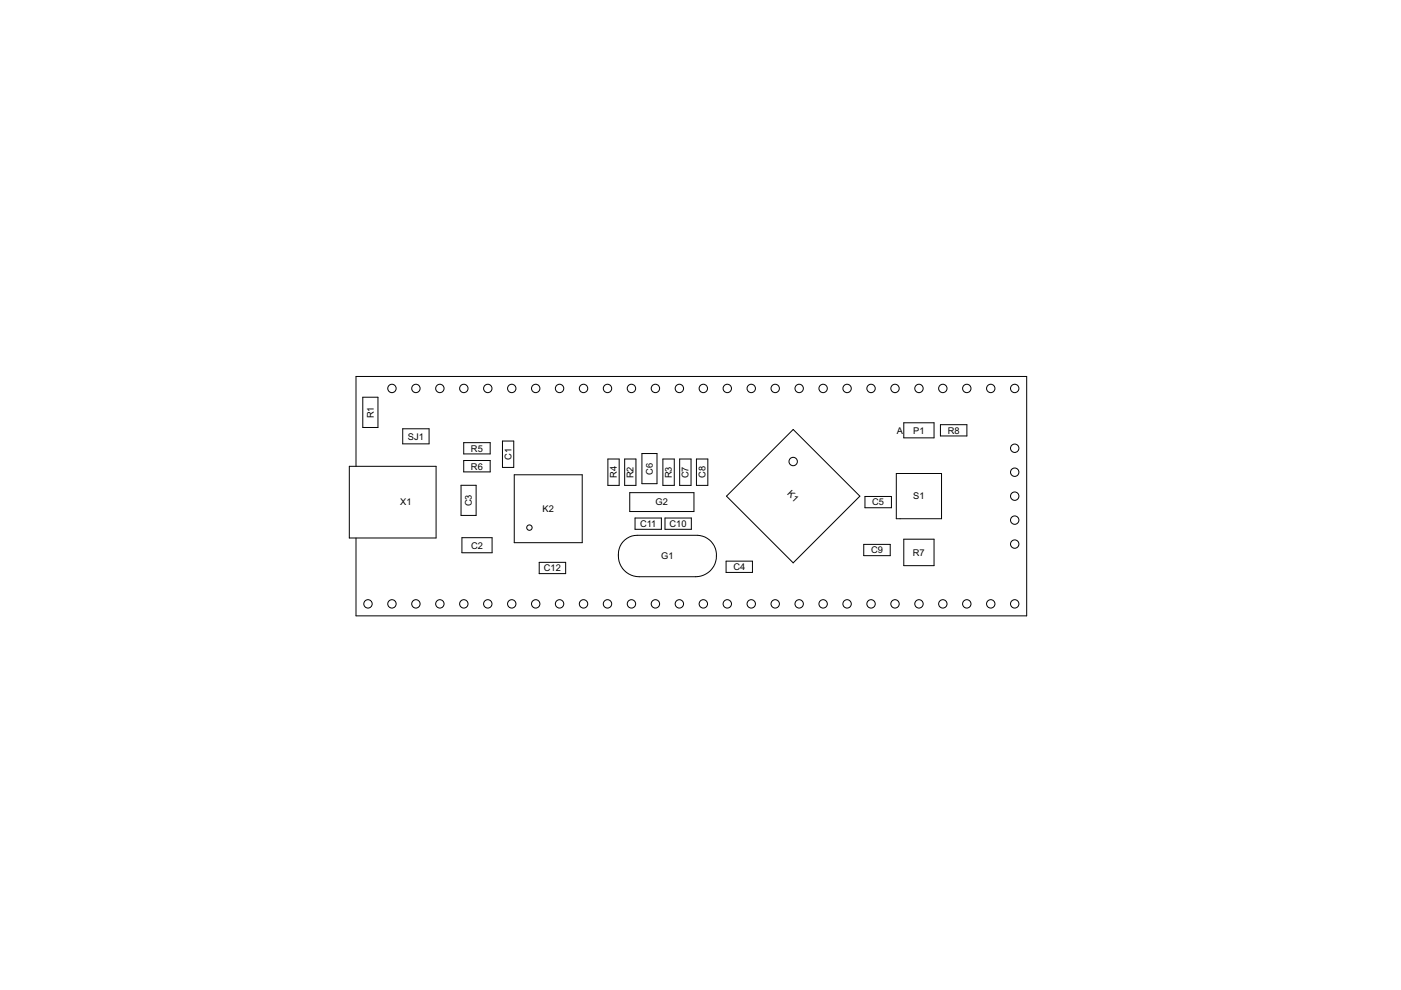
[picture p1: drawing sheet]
<svg xmlns="http://www.w3.org/2000/svg" width="297mm" height="210mm" viewBox="0 0 297 210" stroke-linecap="round" stroke-linejoin="round" font-family="sans-serif">
<g fill="none" stroke="#000" stroke-width=".21">
<path d="M74.1 98.9h18.4v15.2h-18.4zM75.5 98.8v-19h142.2v50.8h-142.2v-16.5M76.9 84.2h3.2v6.4h-3.2zM85.4 90.9h5.6v3.2h-5.6zM98.3 93.9h5.6v2.3h-5.6zM98.3 97.6h5.6v2.5h-5.6zM106.5 93.5h2.4v5.6h-2.4zM128.9 97.3h2.4v5.6h-2.4zM132.4 97.3h2.4v5.6h-2.4zM136.1 96.2h3.2v6.4h-3.2zM140.5 97.3h2.5v5.6h-2.5zM144.1 97.3h2.4v5.6h-2.4z"/>
<path d="M147.7 97.3h2.4v5.6h-2.4zM168.2 91.1l14.1 14.1-14.1 14.1-14.2-14.1zM191.6 89.6h6.4v3.2h-6.4zM199.4 90h5.6v2.4h-5.6zM97.7 102.9h3.2v6.4h-3.2zM97.9 114h6.4v3.2h-6.4zM109 100.7h14.4v14.4h-14.4zM114.3 119.2h5.6v2.4h-5.6zM132.5 114.5a4 4 0 0 1 2.6-1h12.8a4.4 4.4 0 0 1 4 4.6 4.4 4.4 0 0 1-4.4 4.2h-12a4.5 4.5 0 0 1-4.1-2.9 4.5 4.5 0 0 1 1.1-4.9zM133.5 104.5h13.6v4h-13.6zM134.6 109.8h5.6v2.4h-5.6zM141 109.8h5.6v2.4h-5.6z"/>
<path d="M153.9 119h5.6v2.4h-5.6zM183.1 115.4h5.6v2.4h-5.6zM183.4 105.3h5.6v2.4h-5.6zM190 100.4h9.6v9.6h-9.6zM191.6 114.3h6.4v5.6h-6.4z"/>
<circle cx="83.1" cy="82.4" r=".89"/>
<circle cx="88.2" cy="82.4" r=".89"/>
<circle cx="93.3" cy="82.4" r=".89"/>
<circle cx="98.3" cy="82.4" r=".89"/>
<circle cx="103.4" cy="82.4" r=".89"/>
<circle cx="108.5" cy="82.4" r=".89"/>
<circle cx="113.6" cy="82.4" r=".89"/>
<circle cx="118.6" cy="82.4" r=".89"/>
<circle cx="123.7" cy="82.4" r=".89"/>
<circle cx="128.8" cy="82.4" r=".89"/>
<circle cx="133.9" cy="82.4" r=".89"/>
<circle cx="139" cy="82.4" r=".89"/>
<circle cx="144" cy="82.4" r=".89"/>
<circle cx="149.1" cy="82.4" r=".89"/>
<circle cx="154.2" cy="82.4" r=".89"/>
<circle cx="159.3" cy="82.4" r=".89"/>
<circle cx="164.4" cy="82.4" r=".89"/>
<circle cx="168.2" cy="97.9" r=".89"/>
<circle cx="169.4" cy="82.4" r=".89"/>
<circle cx="174.5" cy="82.4" r=".89"/>
<circle cx="179.6" cy="82.4" r=".89"/>
<circle cx="184.7" cy="82.4" r=".89"/>
<circle cx="189.8" cy="82.4" r=".89"/>
<circle cx="194.8" cy="82.4" r=".89"/>
<circle cx="199.9" cy="82.4" r=".89"/>
<circle cx="205" cy="82.4" r=".89"/>
<circle cx="210.1" cy="82.4" r=".89"/>
<circle cx="215.1" cy="82.4" r=".89"/>
<circle cx="215.1" cy="95" r=".89"/>
<circle cx="112.2" cy="111.9" r=".57"/>
<circle cx="215.1" cy="110.3" r=".89"/>
<circle cx="215.1" cy="100.1" r=".89"/>
<circle cx="215.1" cy="105.2" r=".89"/>
<circle cx="215.1" cy="115.4" r=".89"/>
<circle cx="78" cy="128" r=".89"/>
<circle cx="83.1" cy="128" r=".89"/>
<circle cx="88.2" cy="128" r=".89"/>
<circle cx="93.3" cy="128" r=".89"/>
<circle cx="98.3" cy="128" r=".89"/>
<circle cx="103.4" cy="128" r=".89"/>
<circle cx="108.5" cy="128" r=".89"/>
<circle cx="113.6" cy="128" r=".89"/>
<circle cx="118.6" cy="128" r=".89"/>
<circle cx="123.7" cy="128" r=".89"/>
<circle cx="128.8" cy="128" r=".89"/>
<circle cx="133.9" cy="128" r=".89"/>
<circle cx="139" cy="128" r=".89"/>
<circle cx="144" cy="128" r=".89"/>
<circle cx="149.1" cy="128" r=".89"/>
<circle cx="154.2" cy="128" r=".89"/>
<circle cx="159.3" cy="128" r=".89"/>
<circle cx="164.4" cy="128" r=".89"/>
<circle cx="169.4" cy="128" r=".89"/>
<circle cx="174.5" cy="128" r=".89"/>
<circle cx="179.6" cy="128" r=".89"/>
<circle cx="184.7" cy="128" r=".89"/>
<circle cx="189.8" cy="128" r=".89"/>
<circle cx="194.8" cy="128" r=".89"/>
<circle cx="199.9" cy="128" r=".89"/>
<circle cx="205" cy="128" r=".89"/>
<circle cx="210.1" cy="128" r=".89"/>
<circle cx="215.1" cy="128" r=".89"/>
</g>
<g font-size="2.2">
<text x="79.2" y="88.7" transform="rotate(-90 79.2 88.7)">R1</text>
<text x="86.5" y="93.2">SJ1</text>
<text x="99.9" y="95.7">R5</text>
<text x="190.2" y="91.9">A</text>
<text x="193.6" y="91.9">P1</text>
<text x="200.9" y="91.9">R8</text>
<text x="99.9" y="99.5">R6</text>
<text x="108.4" y="97.6" transform="rotate(-90 108.4 97.6)">C1</text>
<text x="130.8" y="101.4" transform="rotate(-90 130.8 101.4)">R4</text>
<text x="134.3" y="101.4" transform="rotate(-90 134.3 101.4)">R2</text>
<text x="138.4" y="100.6" transform="rotate(-90 138.4 100.6)">C6</text>
<text x="142.5" y="101.4" transform="rotate(-90 142.5 101.4)">R3</text>
<text x="146" y="101.4" transform="rotate(-90 146 101.4)">C7</text>
<text x="149.6" y="101.4" transform="rotate(-90 149.6 101.4)">C8</text>
<text x="84.8" y="107.2">X1</text>
<text x="100" y="107.3" transform="rotate(-90 100 107.3)">C3</text>
<text x="139" y="107.2">G2</text>
<text x="166.8" y="104.8" transform="rotate(45 166.8 104.8)">K1</text>
<text x="184.9" y="107.2">C5</text>
<text x="193.6" y="105.9">S1</text>
<text x="115" y="108.6">K2</text>
<text x="135.7" y="111.7">C11</text>
<text x="142" y="111.7">C10</text>
<text x="99.9" y="116.3">C2</text>
<text x="140.2" y="118.6">G1</text>
<text x="184.7" y="117.3">C9</text>
<text x="193.6" y="117.8">R7</text>
<text x="115.3" y="121.1">C12</text>
<text x="155.5" y="120.9">C4</text>
</g>
</svg>
